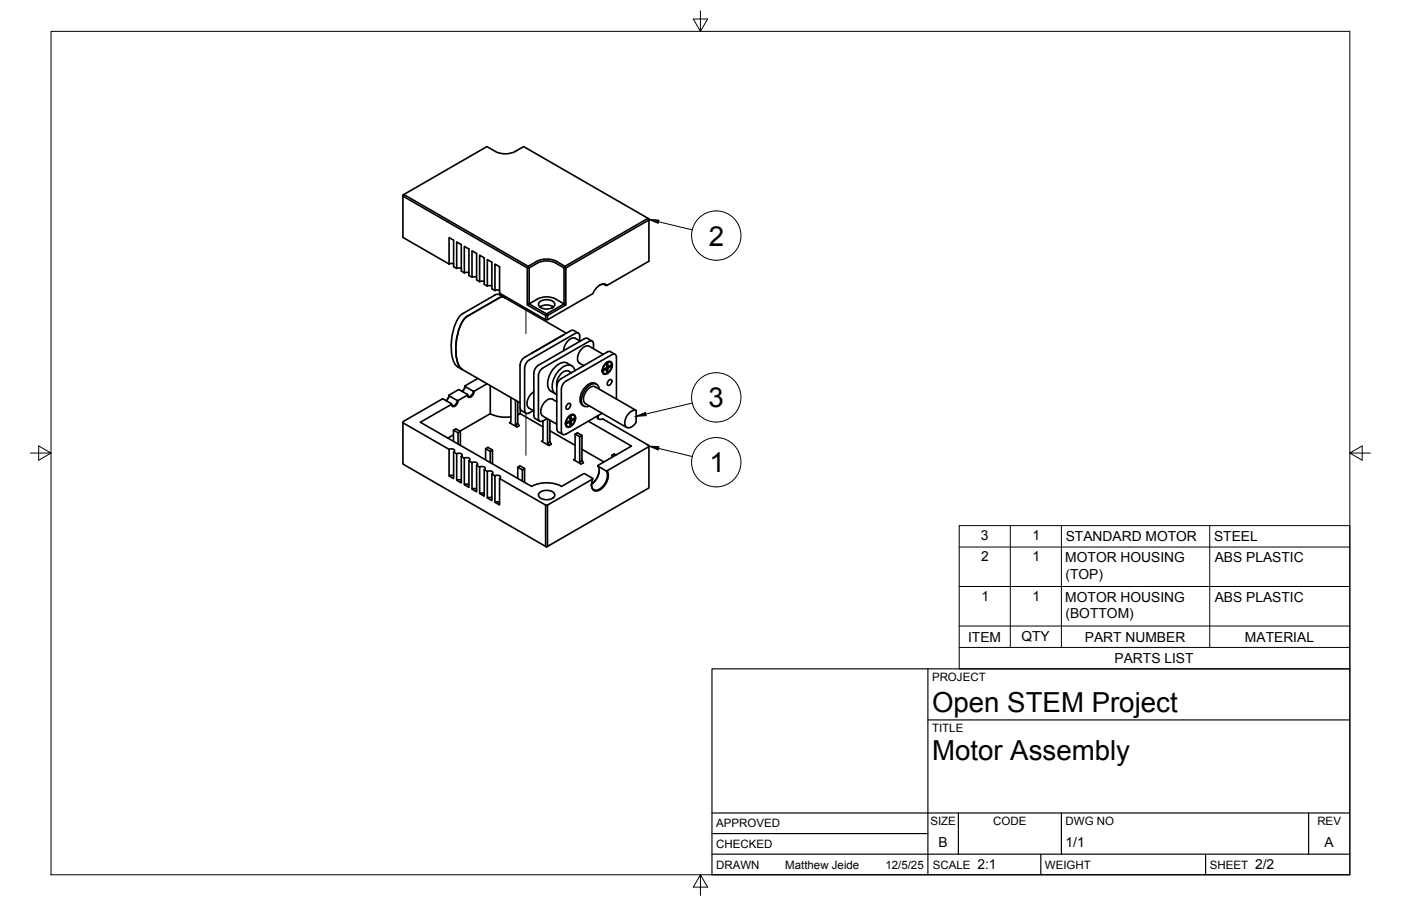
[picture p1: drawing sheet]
<svg xmlns="http://www.w3.org/2000/svg" width="432mm" height="279mm" viewBox="0 0 432 279" stroke-linecap="round" stroke-linejoin="round" font-family="sans-serif">
<!-- layer: Visible -->
<g fill="none" stroke="#000" stroke-width=".51">
<path d="M199.7 67.3l.3 .2v.3zM138.4 81.4l.7-.2 .7 .2M138.4 81.4l-14.2-8.2v-12.7l.3-.5-.3 .2v.3l38.3 22.1v11.4l.6-.3M138.4 81.4v-8.1l1.4 .8v8.2l1 .5M140.8 82.8l.7-.2 .7 .2M140.8 82.8v-8.2l1.4 .8v8.2l.9 .6v-8.2l1.4 .8v8.2l1 .5M143.1 84.1l.7-.1 .7 .1M145.5 85.5l.7-.2 .7 .2M145.5 85.5v-8.2l1.4 .9v8.1l.9 .6M147.8 86.9v-8.2l1.4 .8v8.2l1 .5M147.8 86.8l.8-.1 .7 .1M150.2 88.2l.7-.1 .7 .1"/>
<path d="M150.2 88.2v-8.1l1.4 .8v8.1l.9 .6M152.5 89.6l.8-.2 .7 .2M153.9 91.8l-9.9 5.7a11.7 11.7 0 0 0-3.4 8.3 11.3 11.3 0 0 0 1.4 7.8l.4 .3M155.5 91.8l-1.8-1h-.8l-10.3 5.9a11.5 11.5 0 0 0-3.4 8.3 11.3 11.3 0 0 0 1.4 7.8l19.7 11.4M155.5 91.8l19.1 11M155.5 91.8l-.8-.2-.8 .2M162.5 94l5.7 3.3v1.3M162.8 82.1l.3 .5h-.6zM162.8 82.1l-38.3-22.1 25.6-14.8 2.5 1.5a6.8 6.8 0 0 0 6.2 0l2.6-1.5 38.3 22.1-25.6 14.8M163.1 93.7v-11.1a9.3 9.3 0 0 1 4.6-2.1h1.5a9.1 9.1 0 0 1 4.6 2.1v11.1l.6 .3M163.1 93.7a9.1 9.1 0 0 1 4.6-2.1h1.5a9 9 0 0 1 4.6 2.1l-5.3 3.1M163.1 93.7l5.4 3.1"/>
<path d="M165.4 80.6l-2.6 1.5M165.4 80.6a6.8 6.8 0 0 1 6.2 0M166.3 93.1a3.5 3.5 0 0 1 4.6 .4 1.58 1.58 0 0 1-1.8 1.8h-1.3a1.44 1.44 0 0 1-1.4-.6 1.44 1.44 0 0 1-.1-1.6zM166.4 94.7a3.8 3.8 0 0 1 4.2 0M168.5 96.8l.2 .5h-.5zM171.6 80.6l2.5 1.5M174.1 82.1l.3 .5h-.6zM184.8 87.9l.5-.2a1.37 1.37 0 0 1 1.5 .3M186.2 87.7l.9 .3 12.9-7.4v-12.8l-25.6 14.8v11.4l-5.7 3.3v1.3M187.1 88a2.37 2.37 0 0 0-3.4 1l-1 1.6-14 8h-.5l-14.2-8.2v-8.1l-1.5-.9v8.2M143.3 119l-.3 1.1-.6 .6M143.3 119.2l-.1 .7-.8 .8"/>
<path d="M147.3 116.7l-4 2.3 2.6 1.7M150.1 118.4l-3.9 2.3M151.1 118.9v8.7M161.7 113.5v13M161.7 110.2l-1 1-.4 1.4v13.1M167.4 113.5l-1 1-.5 1.4v13.1a.86 .86 0 0 0 .5 .9 .86 .86 0 0 0 1-.1M173 120v13.1M173 116.7l-1 1.1-.4 1.4v13l.3 .8 1.5 1M173.7 103.3l-9.9 5.7M175.3 114.5l.8 .5M175.3 114.5a2.97 2.97 0 0 0-3.3 2.2l-.4 1.2v1.1M176.2 112.8a3.3 3.3 0 0 0-5.2 .5 6.7 6.7 0 0 0-2 6.4l.8 .9 1.4 .9"/>
<path d="M177.2 114.3a2.16 2.16 0 0 0-1.5-1.7 2.16 2.16 0 0 0-2.3 .6 7.3 7.3 0 0 0-3 7.3l.7 .9 .5 .2M177.2 102.8l-14.1 8.2-1 1.1-.4 1.4M177.3 102.8a.86 .86 0 0 1 1-.1 .86 .86 0 0 1 .4 1v1.4M177.3 104.3l1.5 .9M177.3 104.3a3.2 3.2 0 0 0-3.4 2.8l-.2 1M178.2 102.7l-1.4-.8h-.7l-14.4 8.3M181.1 104.4l1.4 .8M181.1 104.4l-1 .1-14.1 8.1-1 1.1-.5 1.4v13l.3 .8 1.5 1M181.5 105.3l-14.2 8.2M181.5 105.3a.86 .86 0 0 1 1-.1 .86 .86 0 0 1 .4 .9v1.4M183.3 119.2l12.8 7.4v3.6l-.8 1a1.45 1.45 0 0 1-1.9 .7 1.45 1.45 0 0 1-.8-1.7 4.1 4.1 0 0 1 3.1-3.7l.4 .1M183.5 118.3l.4 .2"/>
<path d="M183.5 118.2a2.98 2.98 0 0 0-3.4 1.5 4.7 4.7 0 0 0-.9 4.9l.8 .6M183.5 119.3a2.72 2.72 0 0 0-3.3 2.1l-.4 1.5a1.58 1.58 0 0 0 .6 1.6M184.7 120a1.66 1.66 0 0 0-1-1.6 1.66 1.66 0 0 0-1.8 .3 5.5 5.5 0 0 0-2.5 5.9 1.54 1.54 0 0 0 2.3 .6M185.6 114.3v.1M185.6 114.4l1.4-.6v1.4a.81 .81 0 0 1-1.2-.7M185.6 114l.2 .1M185.7 114.8l.2 .2M185.9 115l.3 .2M185.9 109.3l-4.3-2.5a2.98 2.98 0 0 0-3.3 2.3l-.3 1.2a1.63 1.63 0 0 0 .6 1.7l1.3 .8M185.9 115.3h.5M186.7 111.9a1.11 1.11 0 0 1 1.6-.4 1.11 1.11 0 0 1 .4 1.6 2.44 2.44 0 0 1-2.6 2.2 2.44 2.44 0 0 1 .6-3.4zM186.9 111.9l.1 .1"/>
<path d="M187 112v1.4l-1.2 .7M187 113.8l-1.4 .6M187 111.9l-.7 .7-.5 1.4M187.2 114.9l-.2 .1M187.2 111.7h-.1M187.2 111.7l.1 1.5M187.2 114.9l.1 .1M187.2 111.7h.1M187.3 111.7v1.5l1.3-.7M187.3 113.6l-.1 1.3M187.3 111.7a.81 .81 0 0 1 1.3 .7M187.6 117.4l.5-.4a1.01 1.01 0 0 1 .3 1.2 1.01 1.01 0 0 1-1 .6l-.2-.4z"/>
<path d="M187.6 111.5l.6 .2M188.1 111.5l.3 .4M188.2 108.5l1.4 .8M188.2 108.5l-1 .1-14.2 8.1M188.4 112.8l-1.1 .8v1.4M188.4 112.8l-1.2 .7M188.4 112.5v.3M188.6 112.8l-.3 1-1 1.2M188.6 109.4l-14.2 8.1-1 1.1-.4 1.4M188.6 109.4a.86 .86 0 0 1 1-.1 .86 .86 0 0 1 .4 .9v12.9M124.2 130.4v12.7l44 25.4v-12.7M138.4 121.8l-.2 .8-.7 1 .7-.9 .2-.7"/>
<path d="M138.4 138.6l.7-.2 .7 .2 .3 .4-.3 .4M139.1 124.5l-2.8-1.5-12.1 7v.4l14.2 8.2v8.1l1.4 .9v-8.2l1 .6M139.1 124.5v.2M139.1 124.7l-9.5 5.5 34.3 19.8M139.8 134.1l-1.8 1M139.8 132.7l1.4 .8M140.8 139.9l.7-.1 .7 .1 .3 .4-.3 .5M140.8 140v8.1l1.4 .8v-8.1M140.9 123.5h.3M140.9 123.5l-.6 1.3a.65 .65 0 0 1-1.1 .1v-.4M141.2 136.9v-3.4l.7-.4v4.2M141.2 123.5a1.59 1.59 0 0 1-1.9 1.8l-.1-.6"/>
<path d="M141.9 133.1l-1.4-.9-.7 .5v3.4M144.1 121.7l-2.8-1.5-2.9 1.7 2.5 1.6M144.1 121.7v.1M144.1 121.8l-2.9 1.7M145.9 120.7h.3M145.9 120.6l-.6 1.4a.65 .65 0 0 1-1.1 0l-.1-.3M146.2 120.6a1.59 1.59 0 0 1-1.9 1.8l-.2-.6M149.7 138.4l1.4 .8M151.1 127.6l-9.3 5.4M151.1 127.6a10.1 10.1 0 0 0 6.4 .9M151.8 138.8l-1.4-.8-.7 .4v3.4M157.5 122.6v7.5l-.5 .3 2.3 1.3"/>
<path d="M158.9 130.9l.7-.4 .4 .8-.7 .4zM158.9 123.4v7.5M159.6 123.8v6.7M160.3 125.7l.2 .8 1.6 .9M160.3 127.6l7 4M160.3 126.2v1.4M160.4 127.6l-.8 .3M161.7 126.5a.86 .86 0 0 0 .4 .9 .86 .86 0 0 0 1-.1l1.3-.7M164.5 120.8a4 4 0 0 0-1.7 4.8l1.7 1.1M167.3 129.8v6l-.4 .3 2.3 1.3M168.6 129.1l-1.3 .7M168.8 136.7l.7-.5 .4 .8-.7 .4z"/>
<path d="M168.8 129.2v7.5M169.5 129.6v6.6M169.5 132.8l7.7 4.5M171.6 123.9l-1.3-.8a2.98 2.98 0 0 0-3.3 2.4l-.3 1.1a1.63 1.63 0 0 0 .6 1.7l4.3 2.5M173 133.1a.86 .86 0 0 0 .4 .9 .86 .86 0 0 0 1-.1M174.3 130.6v.1M174.3 130.3l.1 .1M174.4 131.2l.2 .1M174.4 130.8l1.3-.7v1.4a.81 .81 0 0 1-1.3-.7zM174.6 131.4l.2 .1M174.6 131.6h.5M174.9 124.7l.5-.3a1.01 1.01 0 0 1 .3 1.2 1.01 1.01 0 0 1-1.1 .6l-.2-.5z"/>
<path d="M175.4 128.3a1.11 1.11 0 0 1 1.5-.4 1.11 1.11 0 0 1 .4 1.5 2.44 2.44 0 0 1-2.6 2.3 2.44 2.44 0 0 1 .7-3.4zM175.5 128.2l.2 .1M175.7 128.3v1.4l-1.3 .7M175.7 130.1l-1.4 .6 .1 .1M175.7 128.3l-.7 .7-.6 1.4M175.9 129.8l1.3-.6-1.2 .7v1.4M175.9 128l.1 1.5M175.9 131.2l.1 .1M175.9 128l.1 .1M175.9 131.2l-.2 .2M175.9 128h-.1M176 128.1a.79 .79 0 0 1 1.2 .7l-1.2 .7z"/>
<path d="M176 129.9l-.1-.1v1.4M176.3 127.8l.3 .1M176.6 127.9l.2 .2M176.8 127.8l.3 .4M177.1 128.8v.3M177.2 129.2l-.2 .9-1 1.2M177.2 133.9l1.5 .8M179.4 134.3l-1.4-.8-.8 .4v7.6l-.4 .3 2.3 1.3M179.4 138.6l6.7 3.9M180.4 124.5l12.7 7.3M184.1 128.2l.3 .2M184.4 128.4l-.3 .4 .3 .4 .7 .1 .7-.1 14.2 8.2v.3l-13.2 7.5-2.5-1.6 10.3-6-13.3-7.7"/>
<path d="M184.4 128.4v.8M185.6 127.4l-11.2 6.5M200 137.7v12.8l-31.3 18v-12.7M138.4 146.7l.7-.1 .7 .1M140.8 148.1l.7-.2 .7 .2M142.2 140.8l.9 .5v8.2l1.4 .8v-8.2l1 .6M143.1 141.3l.7-.2 .7 .2 .3 .4-.3 .4M143.1 149.5l.7-.2 .7 .2M145.5 142.7l.7-.2 .7 .2 .3 .4-.3 .4M145.5 150.8l.7-.2 .7 .2M145.5 142.7v8.1l1.4 .9v-8.2M146.9 143.5l.9 .5"/>
<path d="M147.8 144v8.2l1.4 .8v-8.2M147.8 144l.8-.2 .7 .2 .3 .4-.3 .4M147.8 152.2l.8-.2 .7 .2M149.2 144.8l1 .6M150.2 145.4l.7-.2 .7 .2 .3 .4-.3 .4M150.2 153.5l.7-.1 .7 .1M150.2 145.4v8.2l1.4 .8v-8.2l.9 .5v8.2l1.5 .8v-8.1M151.1 142.6v-3.4l.7-.4v4.2M152.5 146.7l.8-.1 .7 .1 .3 .4-.3 .5M152.5 154.9l.8-.2 .7 .2M154 147.6l14.2 8.2h.5l14-8.3-2.5-1.4h-.3l-6.8 3.9a10.1 10.1 0 0 0-9.2 0M159.6 144.1l1.4 .8"/>
<path d="M161 148.4v-3.5l.7-.4v4.3M161.7 144.5l-1.4-.8-.7 .4v3.4M166.3 151.9a3.5 3.5 0 0 1 4.6 .4 1.58 1.58 0 0 1-1.8 1.8h-1.3a1.44 1.44 0 0 1-1.4-.6 1.44 1.44 0 0 1-.1-1.6zM178.7 142.4l.7-.4 .4 .7-.7 .4zM179.4 142v-7.7l-.7 .4v7.7M184.2 143.7a4.5 4.5 0 0 1-1.9 5.6l1.5-1.6 .6-1.3 .3-1.4M186.8 145.2a4.5 4.5 0 0 1-1.9 5.6 1.52 1.52 0 0 1-1.8 .3 1.52 1.52 0 0 1-.8-1.6M187.1 145.2a4.8 4.8 0 0 1-2.5 6 1.65 1.65 0 0 1-1.9-.2 1.65 1.65 0 0 1-.4-1.9l.4-1.4M188.6 140.4l.5 .3M189.8 140.3l-.5-.3-.7 .4v.7M168.2 168.5h.5l-.2 .2z"/>
</g>
<!-- layer: Tweak Trail -->
<path d="M162.1 95.1v7.8M162.1 127.4v13" fill="none" stroke="#000" stroke-width=".31"/>
<!-- layer: Border -->
<path d="M15.7 9.7h400.3v260.1h-400.3zM215.9 3.3v6.4l-2.2-3.8h4.4l-2.2 3.8M9.4 139.7h6.3l-3.8-2.2v4.4l3.8-2.2M416 139.7l3.8 2.2v-4.4l-3.8 2.2h6.4M215.9 269.8l2.2 3.8h-4.4l2.2-3.8v6.3" fill="none" stroke="#000" stroke-width=".31"/>
<!-- layer: Titleblock -->
<path d="M219.4 206.3h196.6v63.5h-196.6zM286 206.3v63.5M286 222h130M219.4 257.1h66.6M219.4 250.7h196.6M295.4 250.7v12.7M327.1 250.7v12.7M403.3 250.7v12.7M219.4 263.4h196.6M320.8 263.4v6.4M371.6 263.4v6.4" fill="none" stroke="#000" stroke-width=".36"/>
<!-- layer: Parts Lists -->
<path d="M295.6 162.1h120.4v44.2h-120.4zM295.6 168.7h120.4M311.4 162.1v37.6M327.1 162.1v37.6M372.9 162.1v37.6M295.6 199.7h120.4M295.6 193.1h120.4M295.6 180.9h120.4" fill="none" stroke="#000" stroke-width=".31"/>
<!-- layer: Balloons -->
<g fill="none" stroke="#000" stroke-width=".31">
<circle cx="220.8" cy="72.7" r="7.6"/>
<circle cx="220.8" cy="122.5" r="7.6"/>
<circle cx="220.8" cy="142.5" r="7.6"/>
</g>
<!-- layer: 0 -->
<path d="M200 67.7l3.1 .2-.3 1zM196.1 128.4l2.8-1.2 .3 1zM200 137.6l3.1 .2-.3 1z" fill="#000" stroke="#000" stroke-width=".31"/>
<path d="M203 68.4l10.3 2.5M203 138.3l10.3 2.5M213.3 124.3l-14.3 3.4" fill="none" stroke="#000" stroke-width=".31"/>
<g font-size="8.5">
<text x="218.5" y="75.7">2</text>
<text x="218.4" y="125.6">3</text>
<text x="218.7" y="145.6">1</text>
<text x="287.3" y="219.5">Open STEM Project</text>
<text x="287.3" y="234.5">Motor Assembly</text>
</g>
<g font-size="4.3">
<text x="302.3" y="166.4">3</text>
<text x="318.2" y="166.4">1</text>
<text x="328.5" y="166.7">STANDARD MOTOR</text>
<text x="374.2" y="166.7">STEEL</text>
<text x="302.4" y="173">2</text>
<text x="318.2" y="173">1</text>
<text x="328.3" y="173.3">MOTOR HOUSING</text>
<text x="374.4" y="173.3">ABS PLASTIC</text>
<text x="328.4" y="178.5">(TOP)</text>
<text x="302.5" y="185.2">1</text>
<text x="318.2" y="185.2">1</text>
<text x="328.3" y="185.5">MOTOR HOUSING</text>
<text x="374.4" y="185.5">ABS PLASTIC</text>
<text x="328.4" y="190.6">(BOTTOM)</text>
<text x="298.4" y="197.9">ITEM</text>
<text x="314.8" y="197.8">QTY</text>
<text x="334.3" y="197.9">PART NUMBER</text>
<text x="383.7" y="197.9">MATERIAL</text>
<text x="343.5" y="204.5">PARTS LIST</text>
<text x="289.3" y="261.2">B</text>
<text x="328.4" y="261.2">1/1</text>
<text x="408.2" y="261.2">A</text>
<text x="301.2" y="268.1">2:1</text>
<text x="386.8" y="268.1">2/2</text>
</g>
<g font-size="3.5">
<text x="287.3" y="210.1">PROJECT</text>
<text x="287.3" y="225.8">TITLE</text>
<text x="220.7" y="255.2">APPROVED</text>
<text x="286.7" y="254.5">SIZE</text>
<text x="306.1" y="254.5">CODE</text>
<text x="328.4" y="254.5">DWG NO</text>
<text x="406" y="254.5">REV</text>
<text x="220.7" y="261.5">CHECKED</text>
<text x="220.7" y="267.9">DRAWN</text>
<text x="242" y="267.9">Matthew Jeide</text>
<text x="272.9" y="267.9">12/5/25</text>
<text x="287.5" y="267.9">SCALE</text>
<text x="322.1" y="267.9">WEIGHT</text>
<text x="372.9" y="267.9">SHEET</text>
</g>
</svg>
